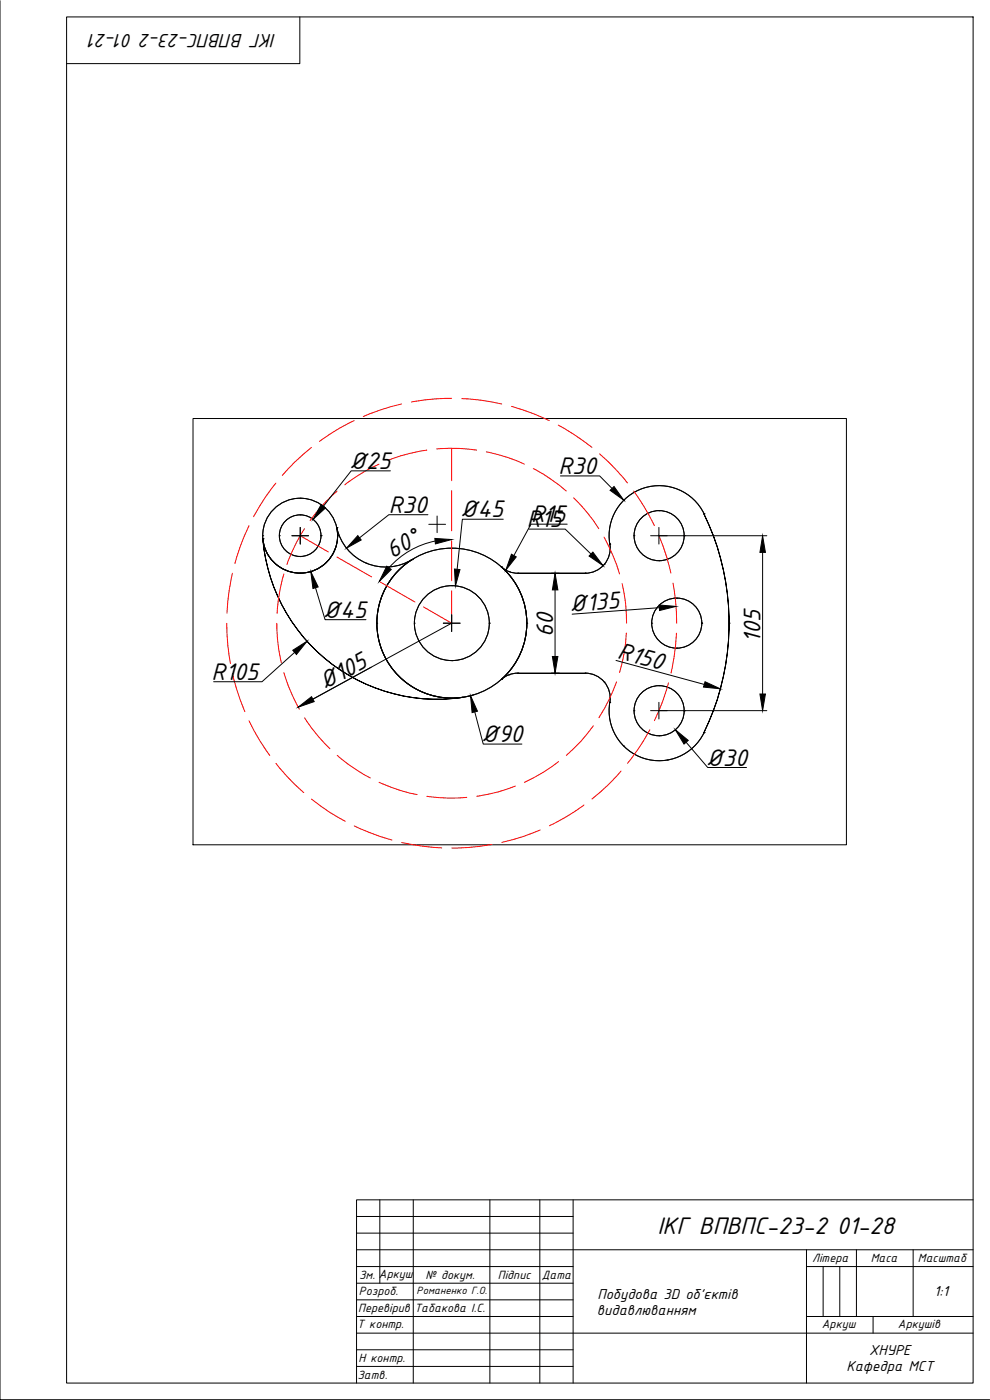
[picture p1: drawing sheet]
<svg xmlns="http://www.w3.org/2000/svg" width="297mm" height="420mm" viewBox="0 0 297 420" stroke-linecap="round" stroke-linejoin="round" font-family="sans-serif">
<!-- layer: 0 -->
<g fill="none" stroke="#000" stroke-width=".3">
<path d="M20 5.1h272v410h-272zM90 5.1v14h-70M57.9 125.6h196.1v127.9h-196.1zM90 154.5h.1M90 149.5h.1M101 158.4a11.2 11.2 0 0 1-9.3 13.5 11.2 11.2 0 0 1-12.8-10.2M101 158.4h.1M101.1 158.4a15 15 0 0 0 22.5 9.5M187.1 150.2h.1M197.7 153.3h.1M200.2 146h.1M211.2 154.2a75.1 75.1 0 0 1 0 65.7 75.1 75.1 0 0 0 0-65.7z"/>
<path d="M211.2 154.2h.1M211.3 154.2a15 15 0 0 0-18.1-7.7 15 15 0 0 0-10.2 16.8M78.8 160.8h.1M78.9 161.7a52.5 52.5 0 0 0 59.9 47.6 52.4 52.4 0 0 1-59.9-47.6zM78.9 161.7h.1M83.8 160.8h.1M90 167h.1M90 172h.1M96.3 160.8h.1M101.3 160.8h.1M109.9 169h.1M123.7 167.9h.1"/>
<path d="M123.7 167.9a22.5 22.5 0 0 0-9.3 26.9 22.5 22.5 0 0 0 24.4 14.5M135.6 175.8h.1M135.6 164.5h.1M150.4 170.2h.1M150.4 170.2a7.5 7.5 0 0 0 5 1.8M150.5 170.1a22.5 22.5 0 0 1 0 33.8M152.7 171.5h.1M155.4 172h.1M175.6 172h-20.2h20.2M175.6 172h.1M181.3 169.4h.1M182.9 163.3h.1"/>
<path d="M183 163.3a7.5 7.5 0 0 1-7.4 8.7M190.2 160.8h.1M197.7 168.3h.1M203 179.5h.1M205.2 160.8h.1M98.6 198.5h.1M113 187h.1M124.3 187h.1M135.6 198.3h.1M146.8 187h.1M158 187h.1M195.5 187h.1"/>
<path d="M203 194.5h.1M210.5 187h.1M218.8 187h.1M135.6 209.6h.1M138.8 209.3h.1M150.4 203.9h.1M152.7 202.5h.1M155.4 202.1h20.2h-20.2M155.4 202.1h.1M155.4 202a7.5 7.5 0 0 0-5 1.9M175.6 202.1h.1M175.6 202a7.5 7.5 0 0 1 7.4 8.8"/>
<path d="M181.3 204.7h.1M182.9 210.8h.1M183 210.8a15 15 0 0 0 10.2 16.8 15 15 0 0 0 18.1-7.7M190.2 213.3h.1M197.7 205.8h.1M205.2 213.3h.1M211.2 219.9h.1M187.1 223.9h.1M197.7 220.8h.1M200.2 228.1h.1M107 365.1h65M107 370.1h65"/>
<path d="M107 375.1h185M114 360.1v25M124 360.1v55M147 360.1v55M162 360.1v55M172 360.1v55M242 375.1v40M257 375.1v20M274 375.1v20M292 360.1h-185v55M107 380.1h65M107 385.1h65"/>
<path d="M107 390.1h65M107 395.1h65M242 380.1h50M242 395.1h50M247 380.1v15M252 380.1v15M262 395.1v5M107 400.1h185M107 405.1h65M107 410.1h65"/>
<circle cx="90.1" cy="160.8" r="6.2"/>
<circle cx="90.1" cy="160.8" r="11.2"/>
<circle cx="197.8" cy="160.8" r="7.5"/>
<circle cx="135.6" cy="187" r="11.2"/>
<circle cx="135.6" cy="187" r="22.5"/>
<circle cx="203.1" cy="187" r="7.5"/>
<circle cx="197.8" cy="213.3" r="7.5"/>
</g>
<path d="M0 .2v419.9h296.9" fill="none" stroke="#000" stroke-width=".3"/>
<!-- layer: Layer1 -->
<g fill="none" stroke="#f00" stroke-width=".3">
<path d="M135.5 119.5a61.1 61.1 0 0 0-12 1.2M138.6 119.6a61.1 61.1 0 0 1 11.9 1.6M93.4 134.3a63.3 63.3 0 0 0-8.7 8.4M106.3 126.2a59.1 59.1 0 0 0-10.5 6.3M113.7 139.3a46.5 46.5 0 0 0-10.2 6.2M120.5 121.2a64.9 64.9 0 0 0-11.5 3.8M128.1 135.1a52.1 52.1 0 0 0-11.6 3M131 134.7a48.8 48.8 0 0 1 12 .4M135.5 134.5v9.8M145.9 135.6l.7 .1a50.7 50.7 0 0 1 10.7 3.6M153.5 122h.3a66.2 66.2 0 0 1 11 4.2M167.5 127.6a73.9 73.9 0 0 1 10.1 6.6"/>
<path d="M179.9 136.2l.3 .2a64.6 64.6 0 0 1 8.1 8.5M74.7 157.8a60.9 60.9 0 0 0-4.2 11.3M82.8 145a63.6 63.6 0 0 0-6.7 10.1M91.4 158.7a49.3 49.3 0 0 0-5.3 10.7M101.1 147.4a48.6 48.6 0 0 0-8.1 8.8M135.5 147.3v12M160 140.6a46.3 46.3 0 0 1 9.9 6.8M172.1 149.4a47.2 47.2 0 0 1 7.6 9.3M190.1 147.4a67.4 67.4 0 0 1 6.2 10.3M69.7 172a67.4 67.4 0 0 0-1.6 12M85.2 172.3a51.3 51.3 0 0 0-2.1 11.8M90.1 160.8l8.4 4.9"/>
<path d="M101.1 167.2l10.4 5.9M114.1 174.7l10.4 6M135.5 177.3v9.7l-8.4-4.8M135.5 162.3v12M181.2 161.2l.2 .2a55.9 55.9 0 0 1 4.5 10.9M186.6 175.1l.1 .2a48.6 48.6 0 0 1 1.3 11.7M197.6 160.5a57.5 57.5 0 0 1 3.7 11.5M201.9 175a65.2 65.2 0 0 1 1.1 12M68 187.1a66.2 66.2 0 0 0 1.1 12M83.1 187.1a50.1 50.1 0 0 0 1.3 11.8M188 190h-.1a47.5 47.5 0 0 1-2 11.8M202.9 190v.4a67.8 67.8 0 0 1-1.6 11.6"/>
<path d="M69.8 202.1a61.4 61.4 0 0 0 3.7 11.5M74.7 216.3a65.4 65.4 0 0 0 6.2 10.4M85.2 201.8a49 49 0 0 0 4.6 11.1M91.4 215.4a48.8 48.8 0 0 0 7.6 9.3M178 217.8a48.1 48.1 0 0 1-8.1 8.9M185 204.6a55.7 55.7 0 0 1-5.3 10.8M195 219l-.2 .3a64.8 64.8 0 0 1-6.5 9.8M200.6 204.9a60.9 60.9 0 0 1-4.3 11.4M82.8 229.1a60.5 60.5 0 0 0 8.3 8.8M93.5 239.8a57.6 57.6 0 0 0 10.1 6.7M101.2 226.7a49 49 0 0 0 9.9 6.8M113.7 234.8l.9 .4a47.3 47.3 0 0 0 10.5 3.3"/>
<path d="M128.1 239a48.5 48.5 0 0 0 11.9 .3M154.6 235.9a47.7 47.7 0 0 1-11.6 3.1M167.6 228.6a49.5 49.5 0 0 1-10.2 6.2M186.4 231.4a57.3 57.3 0 0 1-8.8 8.4M106.3 247.9a68.1 68.1 0 0 0 11.3 4.2M120.5 252.9a70.9 70.9 0 0 0 12 1.6M147.6 253.4l-.4 .1a63.1 63.1 0 0 1-11.6 1M162.1 249.1a62.8 62.8 0 0 1-11.5 3.7M175.2 241.6a60.1 60.1 0 0 1-10.4 6.2"/>
</g>
<!-- layer: MD_Annotation -->
<g fill="none" stroke="#000" stroke-width=".3">
<path d="M90.1 158.3v5M117.1 141.3h-11.7l-8.4 10.6M128.4 154.5h-11.7l-8.8 6.9M128.7 157.4h5M131.1 154.9v5M151 155.8h-12.3l-1.5 15.1M158.7 158.8h10.9l7.7 7.5M168.1 142.8h11.8l3.7 3.8M170.2 157.3h-10.9l-5.1 9.5M197.7 158.3v5M87.6 160.8h5M94.7 176.4l2.8 9.6h12.3"/>
<path d="M130.6 162.4a25.1 25.1 0 0 0-13.9 8M165.4 172h2.4M166.5 177v20M195.2 160.8h34.9M228.8 165.8v42.5M88.4 195.8l-9.8 8.8h-14.5M133 187h5M135.5 187l-46 25.2M135.5 184.5v5M184.8 198.2l26.5 7.2M197.9 182.4l-26.2 1.9M142.4 208.4l-3.6 .9"/>
<path d="M142.5 213.7l2.5 9.6h11.6M165.4 202h2.4M195.2 213.3h34.9M197.7 210.8v5M205.9 222.8l6.4 7.5h11.7"/>
</g>
<g fill="#000" stroke="#000" stroke-width=".3">
<path d="M96.4 151.4l1.3 1-3.8 3.5zM183 147.2l1.2-1.2 3 4.1zM93.3 171.6l2.2 4.5-1.6 .5zM107.4 160.7l1 1.4-4.4 2.4zM116 169.9l1.4 1-3.6 3.6zM130.5 161.6l5 .3-4.9 1.3zM136.4 170.8l1.6 .1-1.3 5zM153.5 166.3l1.4 .8-3.1 4zM166.5 172l.9 5h-1.7zM177.9 165.7l3 4.1-4.2-2.9zM228.8 160.8l.9 5h-1.7zM87.8 195.2l4.3-2.8-3.2 4z"/>
<path d="M165.7 197h1.7l-.9 5zM197.8 181.6l5 .4-4.9 1.2zM89.5 212.2l4-3.1 .8 1.5zM141.2 208.8l2.1 4.6-1.7 .5zM211.5 204.6l4.6 2.1-5-.5zM228 208.3h1.7l-.9 5zM202.6 219l3.9 3.2-1.3 1.1z"/>
</g>
<g font-size="7.8">
<text x="104.7" y="140.7">Ø25</text>
<text x="167.6" y="142.2">R30</text>
<text x="116.7" y="153.8">R30</text>
<text x="138.1" y="155.2">Ø45</text>
<text x="159.3" y="156.7">R15</text>
<text x="117.7" y="167.6" transform="rotate(-30 117.7 167.6)">60°</text>
<text x="96.9" y="185.3">Ø45</text>
<text x="171" y="183.8" transform="rotate(-4 171 183.8)">Ø135</text>
<text x="165.9" y="191.3" transform="rotate(-90 165.9 191.3)">60</text>
<text x="185" y="197.6" transform="rotate(15 185 197.6)">R150</text>
<text x="228.2" y="193" transform="rotate(-90 228.2 193)">105</text>
<text x="63.5" y="204">R105</text>
<text x="97.4" y="207.2" transform="rotate(-29 97.4 207.2)">Ø105</text>
<text x="144.4" y="222.7">Ø90</text>
<text x="211.8" y="229.7">Ø30</text>
<text x="197.3" y="370.3">ІКГ ВПВПС-23-2 01-28</text>
</g>
<text font-size="6.2" x="82.8" y="10.3" transform="rotate(-180 82.8 10.3)">ІКГ ВПВПС-23-2 01-21</text>
<g font-size="4.7">
<text x="179.2" y="389.7">Побудова 3D об'єктів</text>
<text x="280.3" y="388.9">1:1</text>
<text x="179.1" y="394.7">видавлюванням</text>
<text x="260.8" y="406.5">ХНУРЕ</text>
<text x="254" y="411.5">Кафедра МСТ</text>
</g>
<g font-size="3.9">
<text x="107.7" y="383.7">Зм. Аркуш</text>
<text x="127.7" y="383.8">№ докум.</text>
<text x="149.4" y="383.8">Підпис</text>
<text x="162.6" y="383.8">Дата</text>
<text x="243.7" y="378.8">Літера</text>
<text x="261.2" y="378.7">Маса</text>
<text x="275.4" y="378.8">Масштаб</text>
<text x="107.7" y="388.8">Розроб.</text>
<text x="107.5" y="393.7">Перевірив</text>
<text x="124.3" y="393.8">Табакова І.С.</text>
<text x="107.2" y="398.5">Т контр.</text>
<text x="246.6" y="398.6">Аркуш</text>
<text x="269.4" y="398.7">Аркушів</text>
<text x="107.3" y="413.8">Затв.</text>
<text x="107.6" y="408.7">Н контр.</text>
</g>
<text font-size="3.4" x="125" y="388.4">Романенко Г.О.</text>
</svg>
